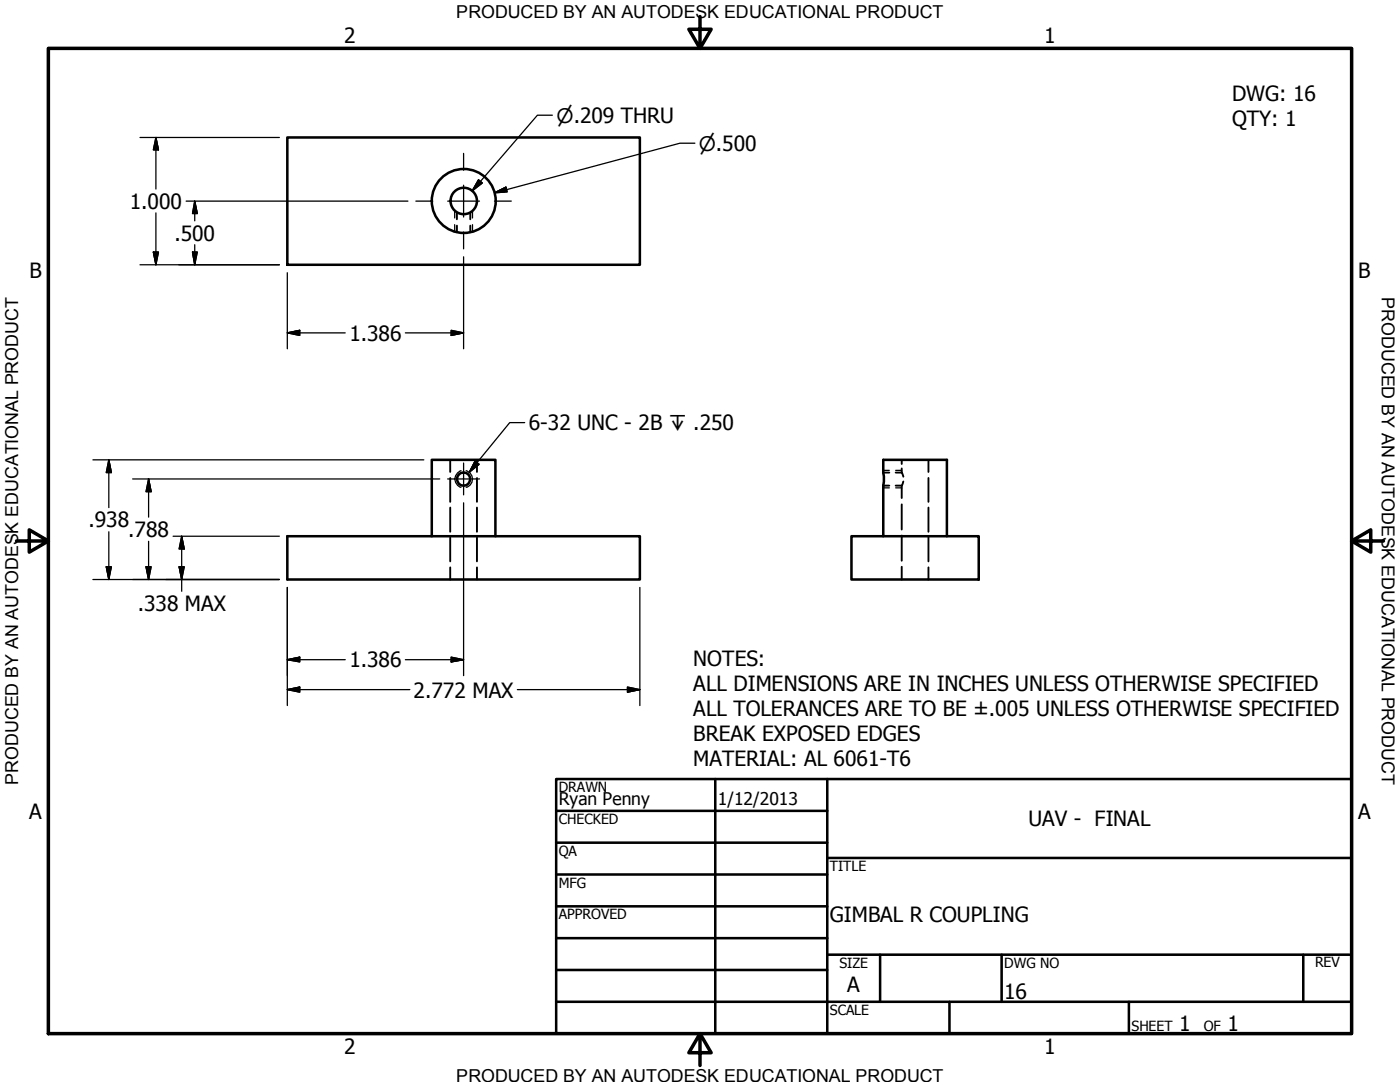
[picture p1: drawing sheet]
<svg xmlns="http://www.w3.org/2000/svg" width="279mm" height="216mm" viewBox="0 0 279 216" stroke-linecap="round" stroke-linejoin="round" font-family="sans-serif">
<!-- layer: Visible (ANSI) -->
<g fill="none" stroke="#000" stroke-width=".51">
<path d="M57.3 27.4h70.4v25.4h-70.4zM57.3 107h70.4v8.6h-70.4zM86.2 107v-15.2h12.7v15.2M169.9 107h25.4v8.6h-25.4zM176.3 107v-10.2l.1-.7-.1-4.3h12.7v15.2"/>
<circle cx="92.6" cy="40.1" r="2.64"/>
<circle cx="92.6" cy="40.1" r="6.4"/>
<circle cx="92.5" cy="95.6" r="1.31"/>
</g>
<!-- layer: Hidden Narrow (ANSI) -->
<path d="M90.7 42.1v1.4M90.7 44.8v1.4M94.3 42.1v1.4M94.3 44.8v1.4M92 93.9a1.71 1.71 0 0 0-1.3 1.7 1.71 1.71 0 0 0 1.3 1.6M93 93.9a1.71 1.71 0 0 1 1.3 1.7 1.71 1.71 0 0 1-1.3 1.6M176.3 93.9h1.2M176.3 97.3h1.2M178.8 93.9h1.2M178.8 97.3h1.2" fill="none" stroke="#000" stroke-width=".25"/>
<!-- layer: Hidden (ANSI) -->
<g fill="none" stroke="#000" stroke-width=".38">
<path d="M91.2 42.4v1.4M91.2 45v1.4M93.9 42.4v1.4M93.9 45v1.4M89.9 91.8v2.4M89.9 95.4v4.7M95.2 91.8v2.4M95.2 95.4v4.7M176.3 94.3h1.2M176.3 96.9h1.2M178.8 94.3h1.2M178.8 96.9h1.2"/>
<path d="M180 94.3l.3 .8M180 91.8v.8M180 93.5v.8M180 96.9v2.5M180.3 96.1l-.3 .8M185.3 91.8v2.4M185.3 95.4v4.7M89.9 101.3v4.8M89.9 107.3v4.7M89.9 113.2v2.4M95.2 101.3v4.8M95.2 107.3v4.7"/>
<path d="M95.2 113.2v2.4M180 100.6v5.1M180 106.9v5M180 113.1v2.5M185.3 101.3v4.8M185.3 107.3v4.7M185.3 113.2v2.4"/>
</g>
<!-- layer: Border (ANSI) -->
<path d="M9.7 9.7h260v196.5h-260zM139.7 3.3v6.4l-2.2-3.9h4.4l-2.2 3.9M3.3 107.9h6.4l-3.9-2.2v4.5l3.9-2.3M269.7 107.9l3.9 2.3v-4.5l-3.9 2.2h6.4M139.7 206.2l2.2 3.9h-4.4l2.2-3.9v6.4" fill="none" stroke="#000" stroke-width=".7"/>
<!-- layer: Title (ANSI) -->
<g fill="none" stroke="#000" stroke-width=".51">
<path d="M111 155.4h158.7v50.8h-158.7zM142.7 155.4v50.8M165.1 155.4v50.8M111 161.8h54.1M111 168.1h54.1M111 174.5h54.1M165.1 171.2h104.6M111 180.8h54.1M111 187.2h54.1M111 193.5h54.1M111 199.9h158.7M165.1 190.5h104.6"/>
<path d="M175.6 190.5v9.4M189.5 199.9v6.3M199.9 190.5v9.4M225.3 199.9v6.3M260.1 190.5v9.4"/>
</g>
<!-- layer: Center Mark (ANSI) -->
<path d="M92.5 30.6v3.4M92.5 37v6.3M83 40.1h3.4M89.3 40.1h6.4M92.5 46.3v3.4M98.7 40.1h3.3M89.3 95.6h6.4M92.5 92.4v6.3" fill="none" stroke="#000" stroke-width=".25"/>
<!-- layer: Symbol (ANSI) -->
<path d="M95.5 35.9l.8 .6-2.1 1.6zM110.2 23h-2.9l-13.1 15.1M94.8 92l.8 .6-1.9 1.6zM104.7 84.3h-3l-8 9.9" fill="none" stroke="#000" stroke-width=".25"/>
<path d="M95.5 35.9l-1.3 2.2zM95.5 35.9l.8 .6-2.1 1.6zM94.8 92l-1.1 2.2zM94.8 92l.8 .6-1.9 1.6z" fill="#000" stroke="#000" stroke-width=".25"/>
<!-- layer: Dimension (ANSI) -->
<g fill="none" stroke="#000" stroke-width=".25">
<path d="M27.9 27.4h27.9M31.1 27.4l.5 2.5h-1zM31.1 27.4v10.3M98.7 38.5l2.3-1.2 .2 1zM138.7 28.6h-3l-37 9.9M27.9 52.8h27.9M30.6 50.3h1l-.5 2.5zM31.1 42.5v10.3M37.1 40.1h44.3M38.4 50.3h1l-.5 2.5zM38.9 40.1l.5 2.5h-1zM38.9 40.1v4"/>
<path d="M38.9 48.8v4M57.3 54.4v15.2M92.5 51.2v18.4M57.3 66.4l2.5-.5v1zM57.3 66.4h11.6M80.9 66.4h11.6M90 65.9l2.5 .5-2.5 .5zM18.5 91.8h66.1M21.7 91.8l.5 2.5h-1zM21.7 91.8v9.5M26.5 95.6h61.3M29.7 95.6l.5 2.5h-1.1z"/>
<path d="M29.7 95.6v7.6M18.5 115.6h37.3M21.2 113.1h1l-.5 2.5zM21.7 106.1v9.5M29.1 113.1h1.1l-.5 2.5zM29.7 108v7.6M34.5 107h21.3M35.8 113.1h1l-.5 2.5zM36.3 107l.5 2.5h-1zM36.3 107v11M57.3 117.2v23.6M92.5 100.3v34.5"/>
<path d="M127.7 117.2v23.6M57.3 131.6l2.5-.5v1zM57.3 137.6l2.5-.5v1zM57.3 131.6h11.6M57.3 137.6h24.5M80.9 131.6h11.6M90 131.1l2.5 .5-2.5 .5zM103.3 137.6h24.4M125.2 137.1l2.5 .5-2.5 .5z"/>
</g>
<g fill="#000" stroke="#000" stroke-width=".25">
<path d="M31.1 27.4l.5 2.5zM31.1 27.4l.5 2.5h-1zM98.7 38.5l2.3-1.2zM98.7 38.5l2.3-1.2 .2 1zM30.6 50.3l.5 2.5zM30.6 50.3h1l-.5 2.5zM38.4 50.3l.5 2.5zM38.4 50.3h1l-.5 2.5zM38.9 40.1l.5 2.5zM38.9 40.1l.5 2.5h-1zM57.3 66.4l2.5-.5zM57.3 66.4l2.5-.5v1z"/>
<path d="M90 66.9l2.5-.5zM90 65.9l2.5 .5-2.5 .5zM21.7 91.8l.5 2.5zM21.7 91.8l.5 2.5h-1zM29.7 95.6l.5 2.5zM29.7 95.6l.5 2.5h-1.1zM21.2 113.1l.5 2.5zM21.2 113.1h1l-.5 2.5zM29.1 113.1l.6 2.5zM29.1 113.1h1.1l-.5 2.5zM35.8 113.1l.5 2.5zM35.8 113.1h1l-.5 2.5z"/>
<path d="M36.3 107l.5 2.5zM36.3 107l.5 2.5h-1zM57.3 131.6l2.5-.5zM57.3 131.6l2.5-.5v1zM57.3 137.6l2.5-.5zM57.3 137.6l2.5-.5v1zM90 132.1l2.5-.5zM90 131.1l2.5 .5-2.5 .5zM125.2 138.1l2.5-.5zM125.2 137.1l2.5 .5-2.5 .5z"/>
</g>
<g font-size="4.2">
<text x="68.7" y="8.6">2</text>
<text x="208.4" y="8.6">1</text>
<text x="245.9" y="20.1">DWG: 16</text>
<text x="245.9" y="25.1">QTY: 1</text>
<text x="25.9" y="41.7">1.000</text>
<text x="34.8" y="48">.500</text>
<text x="5.9" y="55.5">B</text>
<text x="271.1" y="55.5">B</text>
<text x="69.7" y="67.9">1.386</text>
<text x="105.5" y="85.9">6-32 UNC - 2B ↧ .250</text>
<text x="17.7" y="105.2">.938</text>
<text x="25.6" y="107.1">.788</text>
<text x="27.5" y="121.9">.338 MAX</text>
<text x="69.7" y="133.2">1.386</text>
<text x="138.4" y="132.8">NOTES:</text>
<text x="138.4" y="137.9">ALL DIMENSIONS ARE IN INCHES UNLESS OTHERWISE SPECIFIED</text>
<text x="82.5" y="139.2">2.772 MAX</text>
<text x="138.4" y="142.9">ALL TOLERANCES ARE TO BE ±.005 UNLESS OTHERWISE SPECIFIED</text>
<text x="138.4" y="147.9">BREAK EXPOSED EDGES</text>
<text x="138.4" y="152.9">MATERIAL: AL 6061-T6</text>
<text x="5.8" y="163.4">A</text>
<text x="205.2" y="164.8">UAV - FINAL</text>
<text x="271" y="163.4">A</text>
<text x="165.6" y="183.9">GIMBAL R COUPLING</text>
<text x="169.1" y="198">A</text>
<text x="200.4" y="199.3">16</text>
<text x="235.3" y="205.7">1</text>
<text x="245" y="205.7">1</text>
<text x="68.7" y="210.3">2</text>
<text x="208.4" y="210.3">1</text>
</g>
<g font-size="4">
<text x="111.1" y="24.5">⌀.209 THRU</text>
<text x="139.4" y="30">⌀.500</text>
</g>
<g font-size="3.6">
<text x="91.1" y="3.6">PRODUCED BY AN AUTODESK EDUCATIONAL PRODUCT</text>
<text x="275.8" y="59.3" transform="rotate(90 275.8 59.3)">PRODUCED BY AN AUTODESK EDUCATIONAL PRODUCT</text>
<text x="3.6" y="156.6" transform="rotate(-90 3.6 156.6)">PRODUCED BY AN AUTODESK EDUCATIONAL PRODUCT</text>
<text x="91.1" y="215.9">PRODUCED BY AN AUTODESK EDUCATIONAL PRODUCT</text>
</g>
<g font-size="3.5">
<text x="111.5" y="160.6">Ryan Penny</text>
<text x="143.3" y="160.7">1/12/2013</text>
</g>
<g font-size="2.8">
<text x="111.5" y="158">DRAWN</text>
<text x="111.5" y="164.4">CHECKED</text>
<text x="111.5" y="170.8">QA</text>
<text x="165.6" y="173.7">TITLE</text>
<text x="111.5" y="177.1">MFG</text>
<text x="111.5" y="183.5">APPROVED</text>
<text x="167.5" y="193.1">SIZE</text>
<text x="200.4" y="193.1">DWG NO</text>
<text x="262.4" y="193">REV</text>
<text x="165.6" y="202.5">SCALE</text>
<text x="225.8" y="205.7">SHEET</text>
<text x="240.2" y="205.7">OF</text>
</g>
</svg>
